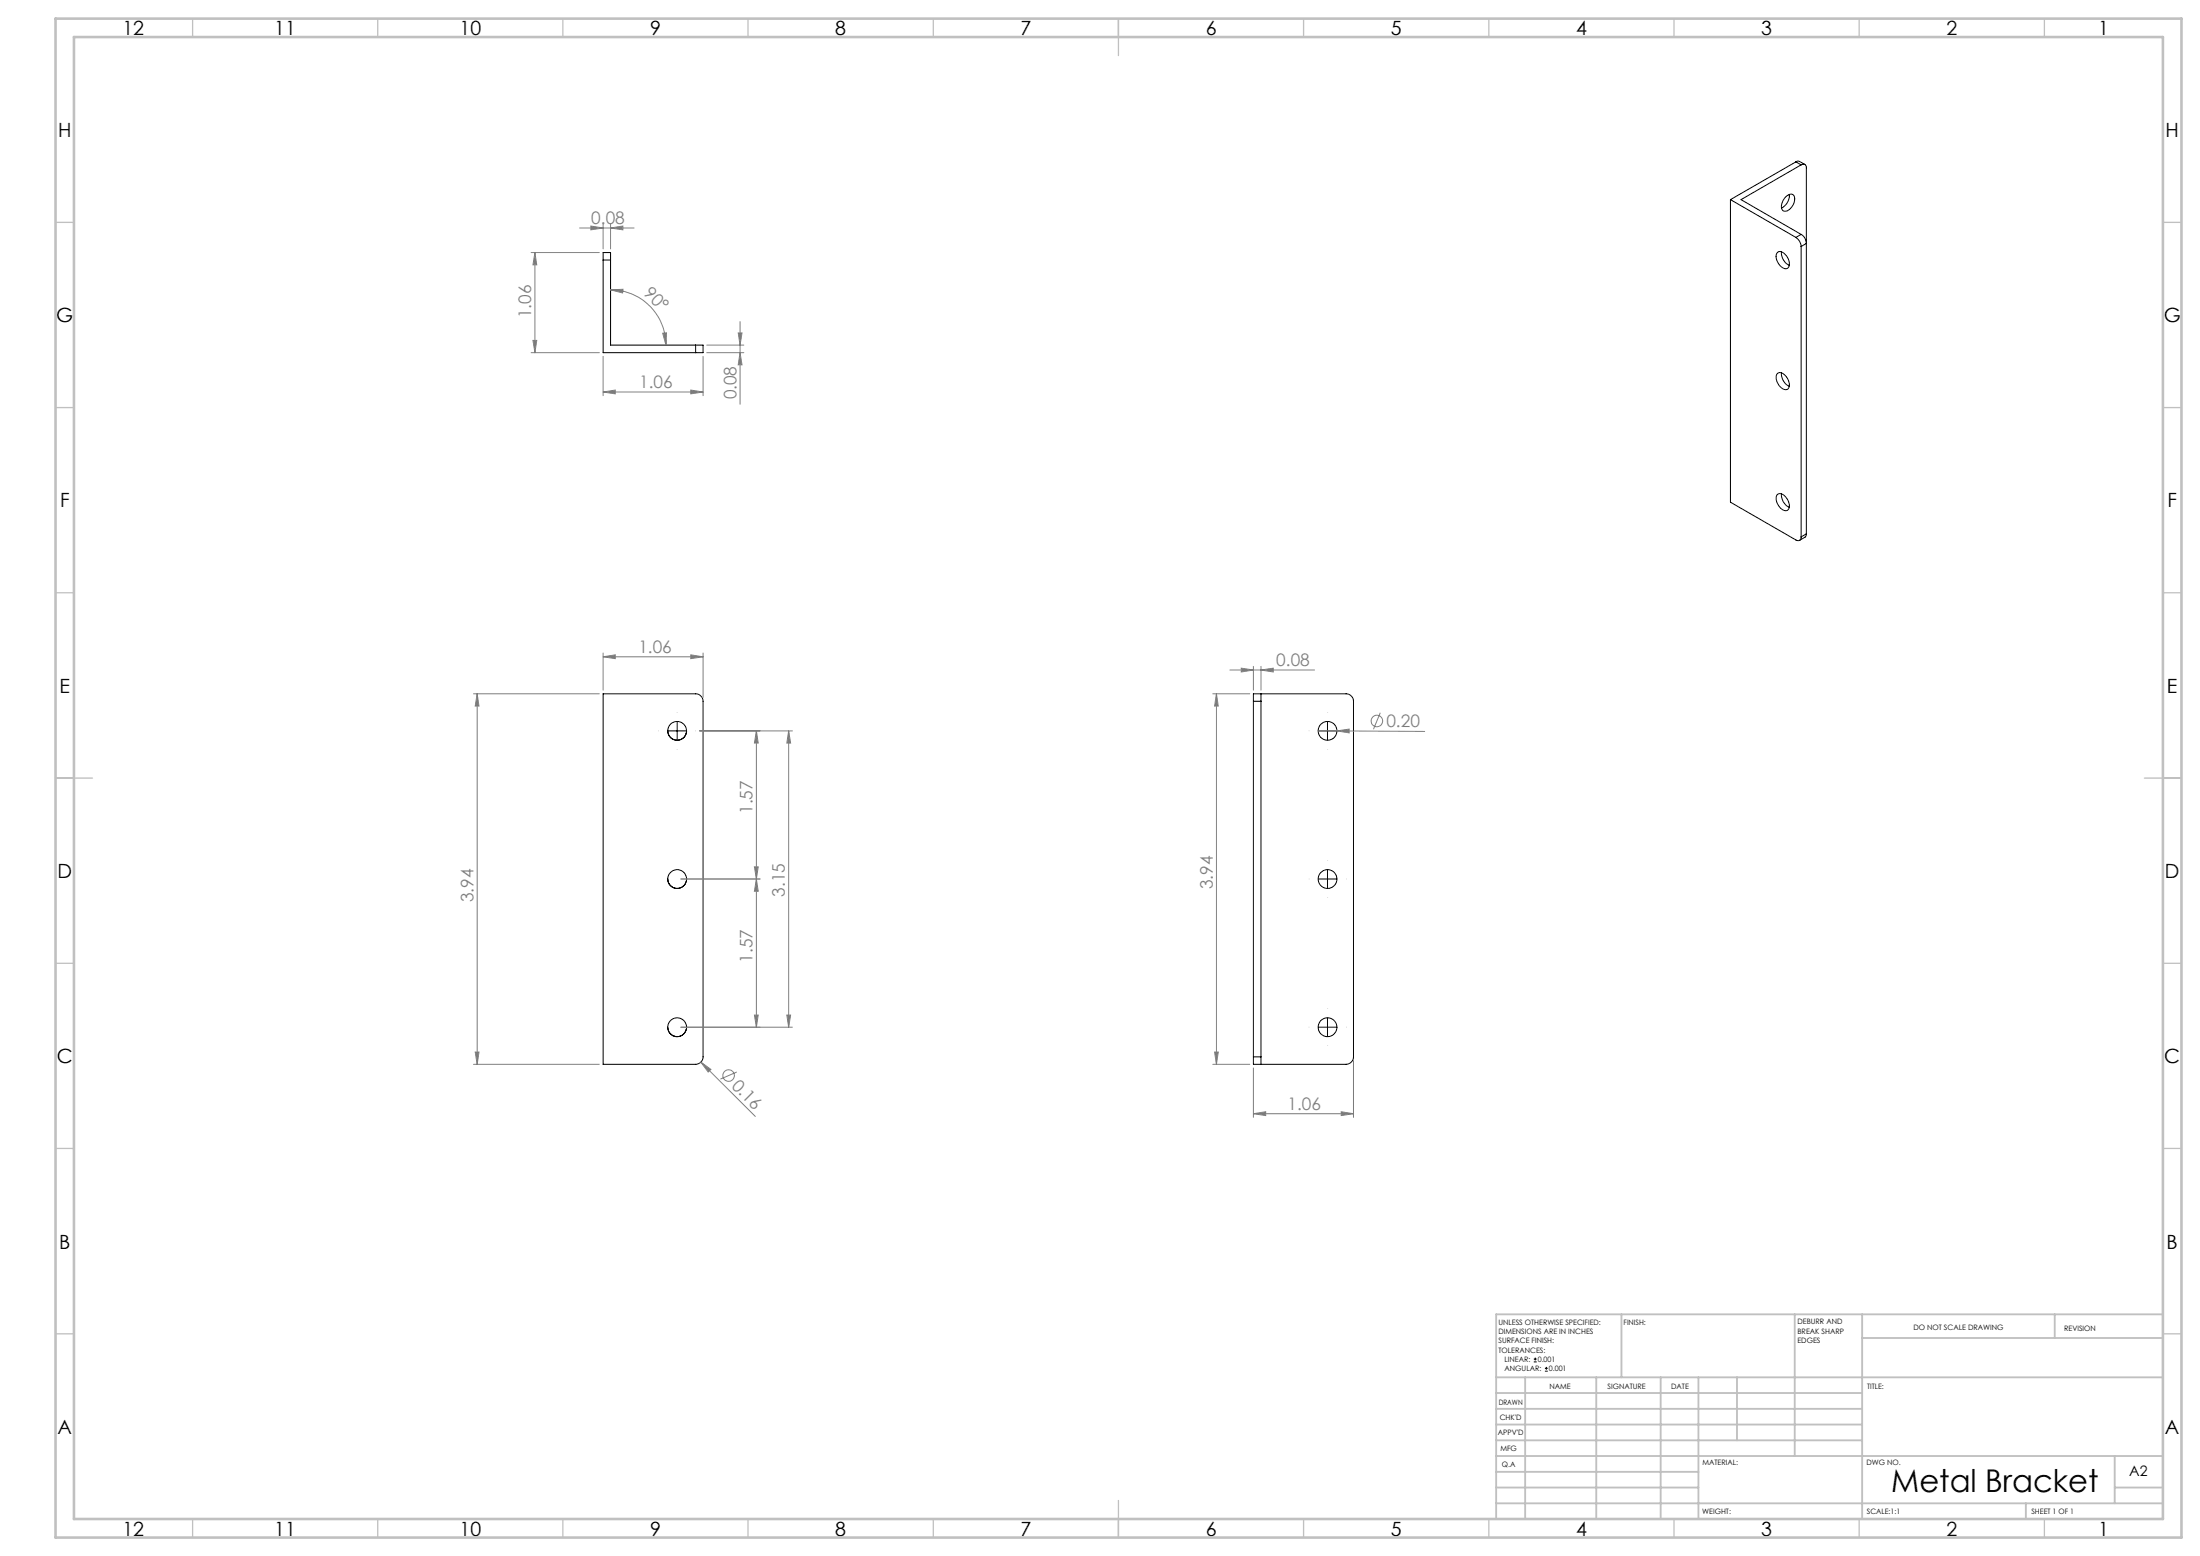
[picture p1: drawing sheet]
<svg xmlns="http://www.w3.org/2000/svg" width="594mm" height="420mm" viewBox="0 0 594 420" stroke-linecap="round" stroke-linejoin="round" font-family="sans-serif">
<g fill="none" stroke="#000" stroke-width=".27">
<path d="M467.2 53.9v81.7l17.7 10.2a.86 .86 0 0 0 1 .1 .86 .86 0 0 0 .4-1M467.2 53.9l17.7 10.2M482 53.3a1.6 1.6 0 0 1 2.4-.5 3.3 3.3 0 0 1-2.4 4.2 1.38 1.38 0 0 1-.8-2.2zM483.1 52.5a3.7 3.7 0 0 1-2.1 3.6M484.9 43.7l.8-.2 1.6 .9M484.9 43.7l-17.7 10.2M484.9 43.7l1.4 .8M486.3 44.5a.85 .85 0 0 1 1-.1 .85 .85 0 0 1 .4 .9v98.8M486.3 44.5l-16.2 9.4 16.2 9.4M162.8 70.2v-2h2.1v2M162.8 70.2v25h25M162.8 70.2h2.1"/>
<path d="M164.9 70.2v23h22.9M480 68.1a2.12 2.12 0 0 1 2.6 1.4 2.04 2.04 0 0 1-.2 3 3.2 3.2 0 0 1-2.6-4.2zM481 68a3.8 3.8 0 0 0 2.1 3.6M484.9 64.1a3.2 3.2 0 0 1 1.4 2.5M486.3 63.3a2.97 2.97 0 0 1 1.4 2.4l-1.4 .9M486.3 66.6v78.3M486.3 63.3l-1.4 .8M187.8 93.2h2v2h-2M187.8 93.2v2M479.8 100.9a1.88 1.88 0 0 1 2.7 1.1 2.23 2.23 0 0 1 0 3.1 3.1 3.1 0 0 1-2.9-3.4zM481 100.7a3.7 3.7 0 0 0 2.1 3.6M479.8 133.5a1.93 1.93 0 0 1 2.7 1.2 2.23 2.23 0 0 1 0 3.1 2.98 2.98 0 0 1-2.9-3.1z"/>
<path d="M481 133.3a3.7 3.7 0 0 0 2.1 3.6M487.7 144.1l-.2 .8-1.6 1M487.7 144.1l-1.4 .8M162.8 187.3h25a2.05 2.05 0 0 1 2 2v96a2.05 2.05 0 0 1-2 2h-25zM180.3 197.3a2.54 2.54 0 0 0 2.5 2.5 2.54 2.54 0 0 0 2.6-2.5M180.3 197.3h5M182.8 194.8v5M338.4 189.3v-2h25a2.05 2.05 0 0 1 2 2v96a2.05 2.05 0 0 1-2 2h-25v-2M338.4 189.3h2.1M338.4 189.3v96M340.5 187.3v2M340.5 189.3v96"/>
<path d="M356 197.3h4.9M358.4 194.8v5M180.3 237.3a2.54 2.54 0 0 0 2.5 2.5 2.54 2.54 0 0 0 2.6-2.5M356 237.3h4.9M358.4 234.8v5M180.3 277.3a2.54 2.54 0 0 0 2.5 2.5 2.54 2.54 0 0 0 2.6-2.5M356 277.3h4.9M358.4 274.8v5M338.4 285.3h2.1M340.5 285.3v2M414.1 367.6h.8M414.1 366.8h.8"/>
<path d="M414.5 366.4v.8M417.1 370.1h.8M417.1 369.3h.8M417.5 369v.7"/>
<circle cx="182.8" cy="197.3" r="2.53"/>
<circle cx="358.4" cy="197.3" r="2.53"/>
<circle cx="182.8" cy="237.3" r="2.54"/>
<circle cx="358.4" cy="237.3" r="2.53"/>
<circle cx="182.8" cy="277.3" r="2.54"/>
<circle cx="358.4" cy="277.3" r="2.53"/>
</g>
<g fill="none" stroke="#808080" stroke-width=".27">
<path d="M143.4 68.2h18.4M144.4 68.2l.5 3.3h-1zM144.4 68.2v27M156.5 61.5h14.7M159.5 61l3.3 .5-3.3 .5zM162.8 60.5v6.7M164.9 78.2l3.3-.1-.1 1zM164.9 78.2a14.9 14.9 0 0 1 14.9 15M164.9 61.5l3.3-.5v1zM164.9 60.5v6.7M143.4 95.2h18.4M143.9 91.9h1l-.5 3.3z"/>
<path d="M162.8 96.2v10.6M178.9 89.9l1.1-.1-.2 3.4zM189.8 96.2v10.6M190.8 95.2h10M190.8 93.2h10M199.3 89.9h1l-.5 3.3zM199.8 95.2l.5 3.3h-1zM199.8 86.8v22.3M162.8 105.8l3.3-.5v1zM162.8 105.8h27M186.5 105.3l3.3 .5-3.3 .5zM162.8 177.3l3.3-.5v1z"/>
<path d="M162.8 176.3v10M162.8 177.3h27M186.5 176.8l3.3 .5-3.3 .5zM189.8 176.3v12M338.4 179.9v6.4M340.5 179.9v6.4M127.8 187.3h34M128.8 187.3l.5 3.3h-1zM128.8 187.3v100M188.9 197.3h25.1M204.2 197.3l.5 3.3h-1zM204.2 197.3v80"/>
<path d="M212.9 197.3l.6 3.3h-1.1zM212.9 197.3v80M327.4 187.3h10M328.4 187.3l.5 3.3h-1zM328.4 187.3v100M332.1 180.9h22.8M335.1 180.4l3.3 .5-3.3 .5zM340.5 180.9l3.3-.5v1zM355.9 197.3h5.1M361 197.3l3.3-.5v1zM361 197.3l23.7 .1M372.7 192.4l-1.9 4.4"/>
<path d="M183.8 237.3h21.4M203.7 234h1l-.5 3.3zM204.2 237.3l.5 3.3h-1zM183.8 277.3h30.2M203.7 274h1l-.5 3.3zM212.4 274h1.1l-.6 3.3zM127.8 287.3h34M128.3 284h1l-.5 3.3zM189.2 286.7l2.7 2-.7 .7zM189.2 286.7l14.7 14.7M198.9 289.4l-4.4 1.9M327.4 287.3h10"/>
<path d="M327.9 284h1l-.5 3.3zM338.4 288.3v13.3M365.4 286.3v15.3M338.4 300.6l3.3-.5v1zM338.4 300.6h27M362.1 300.1l3.3 .5-3.3 .5z"/>
<circle cx="371.8" cy="194.6" r="1.55"/>
<circle cx="196.7" cy="290.3" r="1.56"/>
</g>
<path d="M182.8 192.3v-.1M187.8 197.3h.1M353.5 197.3h-.1M358.5 192.3v-.1M353.5 237.3h-.1M358.5 232.3v-.1M353.5 277.3h-.1M358.5 272.3v-.1" fill="none" stroke="#000" stroke-width=".27" stroke-dasharray="15.2 1.3 1.3 1.3" stroke-linecap="butt"/>
<g fill="none" stroke="#c0c0c0" stroke-width=".35">
<path d="M52 5v5M102 5v5M152 5v5M202 5v5M252 5v5M302 5v10M352 5v5M402 5v5M452 5v5M502 5v5M552 5v5M15 60h5"/>
<path d="M584 60h5M15 110h5M584 110h5M15 160h5M584 160h5M15 210h10M579 210h10M15 260h5M584 260h5M15 310h5M584 310h5M15 360h5"/>
<path d="M584 360h5M52 410v5M102 410v5M152 410v5M202 410v5M252 410v5M302 405v10M352 410v5M402 410v5M452 410v5M502 410v5M552 410v5"/>
</g>
<g fill="none" stroke="#c0c0c0" stroke-width=".5">
<path d="M437.8 354.8v17M484.6 354.8v38.2M502.8 354.8v55.2M554.8 354.8v6.4M584 354.8h-180v55.2M404 371.8h180M404 376h98.8M411.8 371.8v38.2M431 371.8v38.2M448.4 371.8v38.2M458.6 371.8v38.2M469 371.8v17"/>
<path d="M502.8 361.2h81.2M404 388.8h98.8M404 384.5h98.8M404 380.3h98.8M404 397.3h54.6M404 393h180M571 393v12.8M404 405.8h180M404 401.5h54.6M547 405.8v4.2M571 401.5h13"/>
</g>
<path d="M15 5h574v410h-574zM20 10h564v400h-564z" fill="none" stroke="#c0c0c0" stroke-width=".7"/>
<g fill="#808080">
<path d="M189.2 286.7l2.7 2-.7 .7z"/>
<path d="M361 197.3l3.3-.5v1z"/>
<path d="M178.9 89.9l1.1-.1-.2 3.4zM164.9 78.2l3.3-.1-.1 1z"/>
<path d="M162.8 177.3l3.3-.5v1zM186.5 176.8l3.3 .5-3.3 .5zM338.4 300.6l3.3-.5v1zM362.1 300.1l3.3 .5-3.3 .5zM335.1 180.4l3.3 .5-3.3 .5zM340.5 180.9l3.3-.5v1zM159.5 61l3.3 .5-3.3 .5zM164.9 61.5l3.3-.5v1z"/>
<path d="M162.8 105.8l3.3-.5v1zM186.5 105.3l3.3 .5-3.3 .5z"/>
<path d="M204.2 237.3l.5 3.3h-1zM203.7 274h1l-.5 3.3z"/>
<path d="M128.8 187.3l.5 3.3h-1zM128.3 284h1l-.5 3.3zM212.9 197.3l.6 3.3h-1.1zM212.4 274h1.1l-.6 3.3zM204.2 197.3l.5 3.3h-1zM203.7 234h1l-.5 3.3zM328.4 187.3l.5 3.3h-1zM327.9 284h1l-.5 3.3zM144.4 68.2l.5 3.3h-1zM143.9 91.9h1l-.5 3.3zM199.3 89.9h1l-.5 3.3zM199.8 95.2l.5 3.3h-1z"/>
</g>
<text font-size="8.5" x="510.6" y="402.7">Metal Bracket</text>
<g font-size="5.3">
<text x="33.1" y="9.5">12</text>
<text x="74.1" y="9.5">11</text>
<text x="124.1" y="9.5">10</text>
<text x="175.5" y="9.5">9</text>
<text x="225.5" y="9.5">8</text>
<text x="275.5" y="9.5">7</text>
<text x="325.5" y="9.5">6</text>
<text x="375.5" y="9.5">5</text>
<text x="425.5" y="9.5">4</text>
<text x="475.5" y="9.5">3</text>
<text x="525.5" y="9.5">2</text>
<text x="566.5" y="9.5">1</text>
<text x="15.7" y="37">H</text>
<text x="584.7" y="37">H</text>
<text x="15.2" y="87">G</text>
<text x="584.2" y="87">G</text>
<text x="16.2" y="137">F</text>
<text x="585.2" y="137">F</text>
<text x="16.1" y="187">E</text>
<text x="585.1" y="187">E</text>
<text x="15.5" y="237">D</text>
<text x="584.5" y="237">D</text>
<text x="15.4" y="287">C</text>
<text x="584.4" y="287">C</text>
<text x="16" y="337">B</text>
<text x="585" y="337">B</text>
<text x="15.5" y="387">A</text>
<text x="584.5" y="387">A</text>
<text x="33.1" y="414.5">12</text>
<text x="74.1" y="414.5">11</text>
<text x="124.1" y="414.5">10</text>
<text x="175.5" y="414.5">9</text>
<text x="225.5" y="414.5">8</text>
<text x="275.5" y="414.5">7</text>
<text x="325.5" y="414.5">6</text>
<text x="375.5" y="414.5">5</text>
<text x="425.5" y="414.5">4</text>
<text x="475.5" y="414.5">3</text>
<text x="525.5" y="414.5">2</text>
<text x="566.5" y="414.5">1</text>
</g>
<g font-size="4.7" fill="#808080">
<text x="159.7" y="60.5">0.08</text>
<text x="173.6" y="79.3" transform="rotate(45 173.6 79.3)">90°</text>
<text x="143.4" y="85.9" transform="rotate(-90 143.4 85.9)">1.06</text>
<text x="172.6" y="104.8">1.06</text>
<text x="198.8" y="107.8" transform="rotate(-90 198.8 107.8)">0.08</text>
<text x="172.4" y="176.2">1.06</text>
<text x="344.6" y="179.8">0.08</text>
<text x="374.3" y="196.3">0.20</text>
<text x="203.2" y="219.7" transform="rotate(-90 203.2 219.7)">1.57</text>
<text x="127.8" y="243.5" transform="rotate(-90 127.8 243.5)">3.94</text>
<text x="211.9" y="242.1" transform="rotate(-90 211.9 242.1)">3.15</text>
<text x="327.4" y="240" transform="rotate(-90 327.4 240)">3.94</text>
<text x="203.2" y="259.8" transform="rotate(-90 203.2 259.8)">1.57</text>
<text x="197.3" y="293.3" transform="rotate(45 197.3 293.3)">0.16</text>
<text x="347.6" y="299.6">1.06</text>
</g>
<text font-size="3.9" x="574.9" y="398.5">A2</text>
<g font-size="2">
<text x="404.6" y="357.6">UNLESS OTHERWISE SPECIFIED:</text>
<text x="438.4" y="357.6">FINISH:</text>
<text x="485.3" y="357.5">DEBURR AND</text>
<text x="485.3" y="360">BREAK SHARP</text>
<text x="516.6" y="359">DO NOT SCALE DRAWING</text>
<text x="557.3" y="359.2">REVISION</text>
<text x="404.6" y="360.1">DIMENSIONS ARE IN INCHES</text>
<text x="404.6" y="362.6">SURFACE FINISH:</text>
<text x="404.6" y="365.1">TOLERANCES:</text>
<text x="485.3" y="362.5">EDGES</text>
<text x="406.2" y="367.6">LINEAR:</text>
<text x="406.2" y="370.1">ANGULAR:</text>
<text x="415.2" y="367.6">0.001</text>
<text x="418.2" y="370.1">0.001</text>
<text x="418.3" y="375">NAME</text>
<text x="434" y="374.9">SIGNATURE</text>
<text x="451.2" y="374.9">DATE</text>
<text x="504.1" y="374.9">TITLE:</text>
<text x="404.6" y="379.1">DRAWN</text>
<text x="404.9" y="383.3">CHK'D</text>
<text x="404.4" y="387.4">APPV'D</text>
<text x="405.1" y="391.8">MFG</text>
<text x="405.5" y="396">Q.A</text>
<text x="459.6" y="395.5">MATERIAL:</text>
<text x="504" y="395.5">DWG NO.</text>
<text x="459.6" y="408.5">WEIGHT:</text>
<text x="504.1" y="408.6">SCALE:1:1</text>
<text x="548.5" y="408.6">SHEET 1 OF 1</text>
</g>
</svg>
